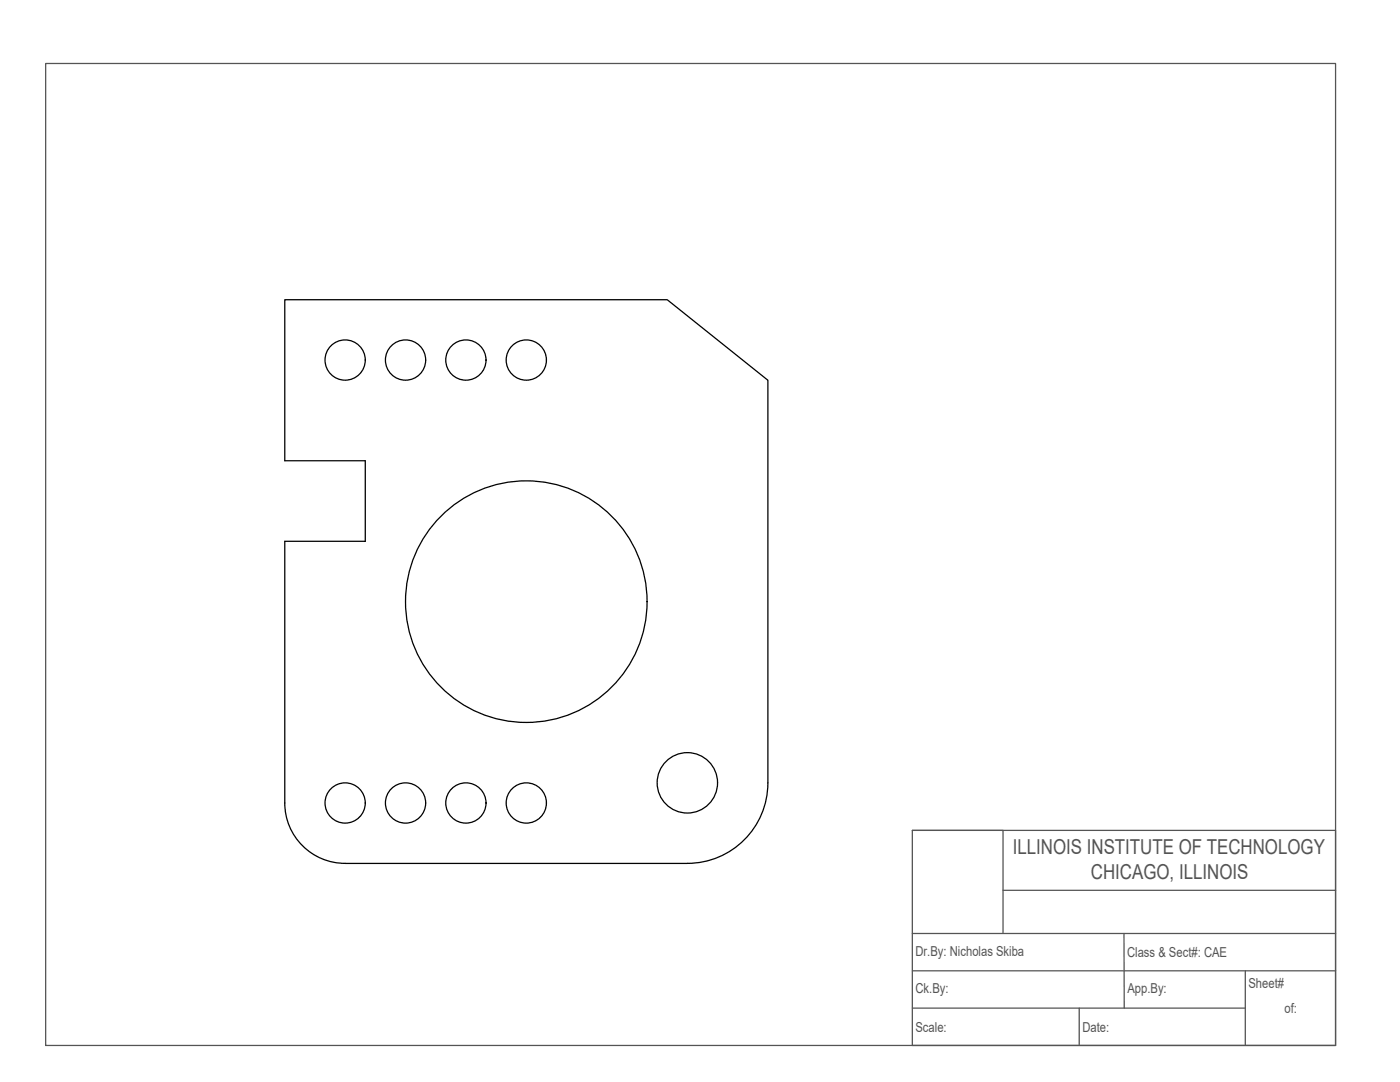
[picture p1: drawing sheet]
<svg xmlns="http://www.w3.org/2000/svg" width="279mm" height="216mm" viewBox="0 0 279 216" stroke-linecap="round" stroke-linejoin="round" font-family="sans-serif">
<!-- layer: 0 -->
<g fill="none" stroke="#000" stroke-width=".25">
<path d="M56.8 160.2a12 12 0 0 0 12.1 12.1h68.3M56.8 160.2v-52.2h16.1v-16.1h-16.1v-32.1h76.4l20 16.1v80.3a16.1 16.1 0 0 1-16 16.1"/>
<circle cx="68.9" cy="71.8" r="4"/>
<circle cx="80.9" cy="71.8" r="4"/>
<circle cx="93" cy="71.8" r="4"/>
<circle cx="105" cy="71.8" r="4"/>
<circle cx="105" cy="120.1" r="24.1"/>
<circle cx="137.2" cy="156.2" r="6"/>
<circle cx="68.9" cy="160.2" r="4"/>
<circle cx="80.9" cy="160.2" r="4"/>
<circle cx="93" cy="160.2" r="4"/>
<circle cx="105" cy="160.2" r="4"/>
</g>
<path d="M9.1 12.7h257.4v195.9h-257.4zM182.1 165.7h84.4v42.9h-84.4zM182.1 165.7h18.1v20.6M200.2 177.7h66.3M182.1 186.3h84.4M182.1 193.7h84.4M224.3 186.3l.1 14.9M248.5 193.7v14.9M182.1 201.2h66.4M215.4 201.2v7.4" fill="none" stroke="#545454" stroke-width=".25"/>
<g font-size="4.1" fill="#545454">
<text x="202.1" y="170.4">ILLINOIS INSTITUTE OF TECHNOLOGY</text>
<text x="217.7" y="175.4">CHICAGO, ILLINOIS</text>
</g>
<g font-size="2.7" fill="#545454">
<text x="182.7" y="190.7">Dr.By: Nicholas Skiba</text>
<text x="224.9" y="191">Class &amp; Sect#: CAE</text>
<text x="249.2" y="197.2">Sheet#</text>
<text x="182.7" y="198.1">Ck.By:</text>
<text x="225" y="198.1">App.By:</text>
<text x="256.3" y="202.1">of:</text>
<text x="182.7" y="205.9">Scale:</text>
<text x="216" y="205.8">Date:</text>
</g>
</svg>
